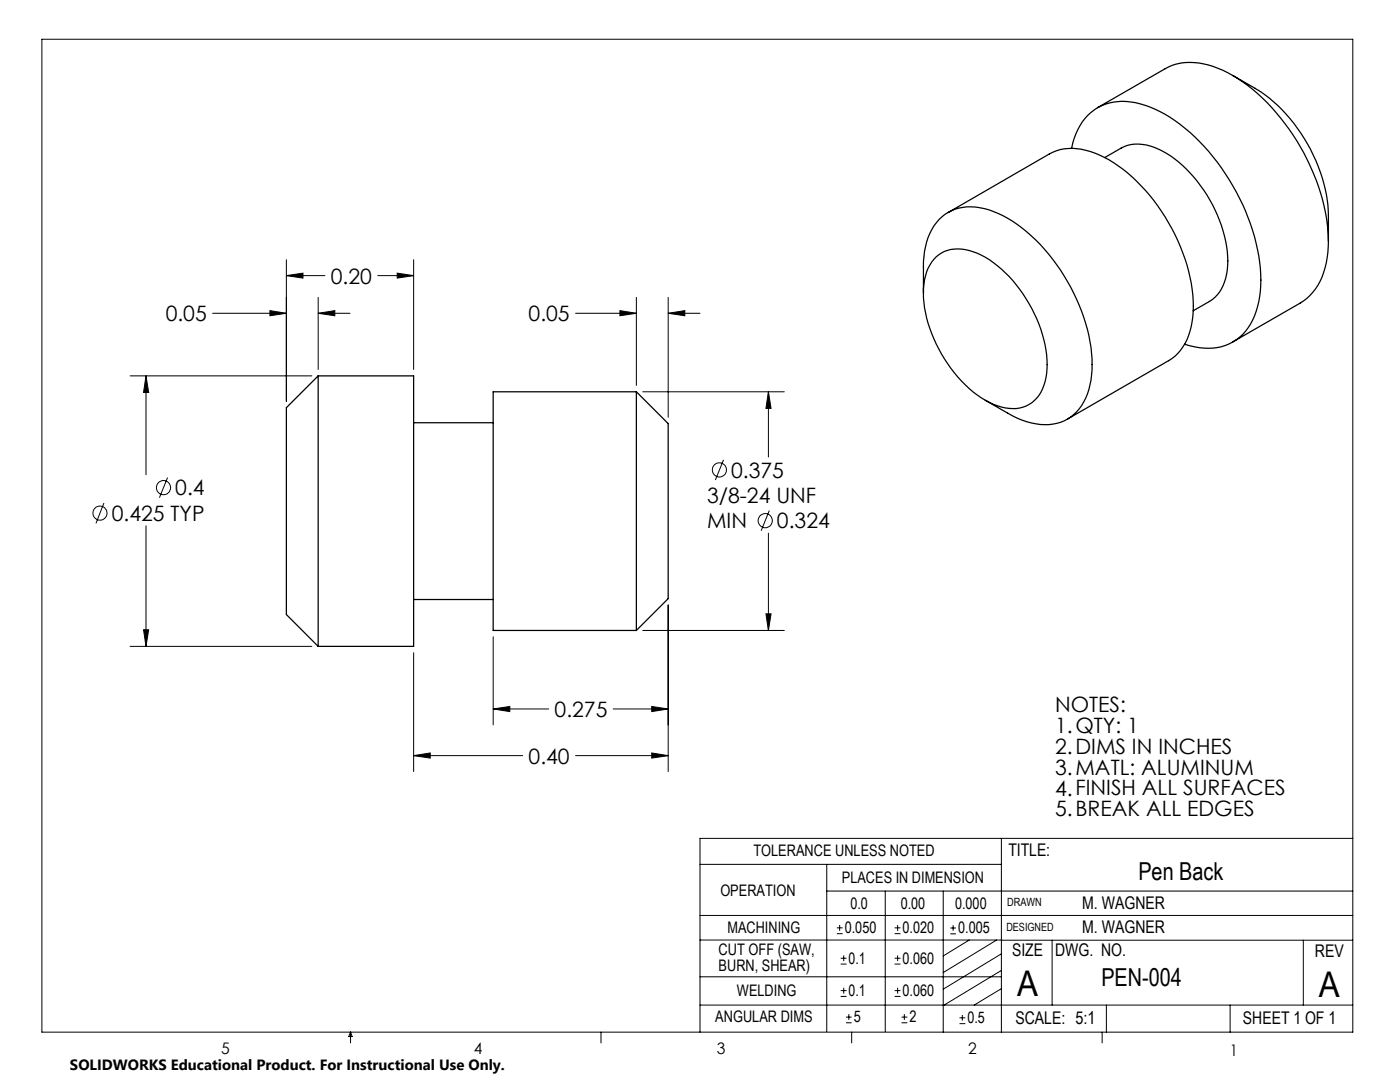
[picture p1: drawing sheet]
<svg xmlns="http://www.w3.org/2000/svg" width="279mm" height="216mm" viewBox="0 0 279 216" stroke-linecap="round" stroke-linejoin="round" font-family="sans-serif">
<g fill="none" stroke="#000" stroke-width=".2">
<path d="M8.4 7.8h261.6v198.2h-261.6zM57.1 51.8v28.3M57.1 55h7.7M57.1 55l3.4-.5v1zM63.5 59.3v14.4M75.4 55h7.1M79.3 54.5l3.2 .5-3.2 .5zM82.5 51.8v21.9M127 59.3v17.6M133.3 59.3v24M26 75h36.2M29.1 75v19.7"/>
<path d="M29.1 75l.6 3.3h-1.1zM42.4 62.5h14.7M53.9 62l3.2 .5-3.2 .5zM63.5 62.5h6.3M63.5 62.5l3.3-.5v1zM114.9 62.5h12.1M123.7 62l3.3 .5-3.3 .5zM128.3 78.2h28.2M133.3 62.5l3.4-.5v1zM133.3 62.5h6.4M153.4 78.2v13M153.4 78.2l.5 3.3h-1z"/>
<path d="M33.4 95.3l-1.6 4M144.4 91.8l-1.6 4M20.7 100.4l-1.5 4M29.1 104.9v24.1M153.4 106.4v19.4M153.5 101.9l-1.6 4M26 129h36.2M28.6 125.7h1.1l-.6 3.3zM82.5 130.2v23.8M98.4 127.1v17.5M128.3 125.8h28.2M133.3 120.7v33.3"/>
<path d="M152.9 122.5h1l-.5 3.3zM82.5 150.8l3.4-.6v1.1zM82.5 150.8h21.8M98.4 141.5l3.3-.5v1zM98.4 141.5h11.1M114.9 150.8h18.4M122.4 141.5h10.9M130.1 150.2l3.2 .6-3.2 .5zM130.1 141l3.2 .5-3.2 .5zM139.7 172.5h60.1M165 177.8h105M165 172.5v33.3"/>
<path d="M176.7 177.8v28M188.2 177.8v28.2M199.8 167.3v38.7M270 167.3h-130.3v38.7M139.7 182.7h130.3M139.7 187.6h60.2M139.7 194.9h60.1M167 186.3h1.2M167 185.1h1.2M167.6 184.6v1.1M167.8 198.8h1.1M167.8 197.7h1.1"/>
<path d="M167.8 192.4h1.1M167.8 191.2h1.1M168.4 190.6v1.2M168.4 197.1v1.2M178.5 198.8h1.2M178.5 197.7h1.2M178.5 192.4h1.2M178.5 191.2h1.2M178.5 186.3h1.2M178.5 185.1h1.2M179.1 184.6v1.1M179.1 190.6v1.2"/>
<path d="M179.1 197.1v1.2M189.7 185.2h1.1M189.7 186.3h1.1M190.2 184.6v1.1M193.4 187.6l-5.2 3.1M198.9 187.6l-10.7 6.5M199.8 187.6h70.2M199.8 197.3l-5.4 3.3M199.8 193.6l-11.6 7.1M199.8 190.3l-11.6 7.1M210 187.6v13M260.1 187.6v13"/>
<path d="M70 206v2.1M70 206l.3 .8h-.7zM119.9 206v2.1M139.7 200.6h130.3M168.8 204.1h1.2M168.8 203h1.2M169.4 202.4v1.1M170 206v2.1M179.9 204.1h1.2M179.9 203h1.2M180.5 202.4v1.1M191.5 204.3h1.2"/>
<path d="M191.5 203.1h1.2M192.1 202.5v1.2M220 206v2.1M220.8 200.6v5.4M245.5 200.6v5.4"/>
<circle cx="32.6" cy="97.3" r="1.41"/>
<circle cx="143.6" cy="93.8" r="1.42"/>
<circle cx="20" cy="102.4" r="1.41"/>
<circle cx="152.7" cy="103.9" r="1.41"/>
</g>
<path d="M29.1 75l.6 3.3h-1.1zM28.6 125.7h1.1l-.6 3.3zM53.9 62l3.2 .5-3.2 .5zM63.5 62.5l3.3-.5v1zM57.1 55l3.4-.5v1zM79.3 54.5l3.2 .5-3.2 .5zM130.1 150.2l3.2 .6-3.2 .5zM82.5 150.8l3.4-.6v1.1zM130.1 141l3.2 .5-3.2 .5zM98.4 141.5l3.3-.5v1zM133.3 62.5l3.4-.5v1zM123.7 62l3.3 .5-3.3 .5zM153.4 78.2l.5 3.3h-1zM152.9 122.5h1l-.5 3.3z" fill="#000"/>
<g fill="none" stroke="#000" stroke-width=".25">
<path d="M246 15.1l4.5 2.5a32.5 32.5 0 0 1 14.5 23.3l.1 7.2M213.9 29.6a10.8 10.8 0 0 1 7.4-9 15.1 15.1 0 0 1 11.3 2.2 41.1 41.1 0 0 1 16 19.3 32.4 32.4 0 0 1 2.6 18.1 11 11 0 0 1-6.7 8.7 12.8 12.8 0 0 1-8.1-.2M219 21.5l13.5-7.8a11.9 11.9 0 0 1 10.5-.1 32.3 32.3 0 0 1 13.4 11 41.4 41.4 0 0 1 8.7 23.5M220.5 31.4l3.2-1.8a8.4 8.4 0 0 1 8.3 .5 27.1 27.1 0 0 1 12.1 16 16 16 0 0 1 0 10.9l-.7 1.3-1.4 1.4-3.9 2.3M184.3 58.5a40.5 40.5 0 0 1 .2-8.3 10 10 0 0 1 6.1-8.5 13.1 13.1 0 0 1 10.5 1.9 37.3 37.3 0 0 1 15.6 21 23.1 23.1 0 0 1 .3 14 8.9 8.9 0 0 1-11.2 5.8l-1.9-.6a44.3 44.3 0 0 1-7.3-3.9M186.8 51.3a7.5 7.5 0 0 1 8.2-.8 24.5 24.5 0 0 1 11.4 12.1 20.7 20.7 0 0 1 2.2 13.6 6.6 6.6 0 0 1-8.8 5 20.2 20.2 0 0 1-10.7-8.6 24.3 24.3 0 0 1-4.7-15.9 8.4 8.4 0 0 1 2.4-5.4zM189.2 42.4l20.2-11.7a10.4 10.4 0 0 1 9.1-.1 29.6 29.6 0 0 1 13.3 11.6 33.7 33.7 0 0 1 6.3 21 11.4 11.4 0 0 1-4.2 8.3l-20.9 12.1M265.1 48.1a15.3 15.3 0 0 1-3.7 10.8l-1.9 1.6-13.5 7.7M63.5 75h19v54h-19M63.5 75v54M63.5 75l-6.4 6.4v41.2l6.4 6.4M127 78.2l6.3 6.3v35l-6.3 6.3"/>
<path d="M127 78.2v47.6M127 78.2h-28.6v47.6h28.6M82.5 84.3h15.9M82.5 119.6h15.9"/>
</g>
<g font-size="7.1">
<text x="203" y="198.7">A</text>
<text x="263.2" y="198.9">A</text>
</g>
<g font-size="4.9">
<text x="227.2" y="175.7">Pen Back</text>
<text x="219.8" y="196.7">PEN-004</text>
</g>
<g font-size="4.2">
<text x="66" y="56.6">0.20</text>
<text x="33.1" y="64.1">0.05</text>
<text x="105.5" y="64.1">0.05</text>
<text x="145.9" y="95.3">0.375</text>
<text x="35" y="98.8">0.4</text>
<text x="141.1" y="100.4">3/8-24 UNF</text>
<text x="22.3" y="103.9">0.425 TYP</text>
<text x="141.1" y="105.4">MIN</text>
<text x="155.1" y="105.4">0.324</text>
<text x="110.7" y="143.1">0.275</text>
<text x="210.6" y="142">NOTES:</text>
<text x="210.6" y="146.2">1.QTY: 1</text>
<text x="105.5" y="152.4">0.40</text>
<text x="210.6" y="150.4">2.DIMS IN INCHES</text>
<text x="210.6" y="154.6">3.MATL: ALUMINUM</text>
<text x="210.6" y="158.7">4.FINISH ALL SURFACES</text>
<text x="210.6" y="162.9">5.BREAK ALL EDGES</text>
</g>
<g font-size="3.5">
<text x="201.2" y="170.7">TITLE:</text>
<text x="216" y="181.4">M. WAGNER</text>
<text x="202" y="190.8">SIZE</text>
<text x="210.6" y="190.8">DWG. NO.</text>
<text x="216" y="186.2">M. WAGNER</text>
<text x="262.4" y="190.9">REV</text>
<text x="202.7" y="204.4">SCALE: 5:1</text>
<text x="248.1" y="204.4">SHEET 1 OF 1</text>
</g>
<g font-size="3.2">
<text x="150.4" y="170.8">TOLERANCE UNLESS NOTED</text>
<text x="143.8" y="178.9">OPERATION</text>
<text x="168" y="176.2">PLACES IN DIMENSION</text>
<text x="169.7" y="181.4">0.0</text>
<text x="179.8" y="181.4">0.00</text>
<text x="190.6" y="181.4">0.000</text>
<text x="143.4" y="190.5">CUT OFF (SAW,</text>
<text x="145.2" y="186.2">MACHINING</text>
<text x="168.6" y="186.2">0.050</text>
<text x="180.1" y="186.2">0.020</text>
<text x="191.2" y="186.2">0.005</text>
<text x="143.4" y="193.7">BURN, SHEAR)</text>
<text x="169.4" y="192.3">0.1</text>
<text x="180.1" y="192.3">0.060</text>
<text x="147.1" y="198.7">WELDING</text>
<text x="169.4" y="198.7">0.1</text>
<text x="180.1" y="198.7">0.060</text>
<text x="142.8" y="204">ANGULAR DIMS</text>
<text x="170.4" y="204">5</text>
<text x="181.5" y="204">2</text>
<text x="193.1" y="204.2">0.5</text>
<text x="44.2" y="210.4">5</text>
<text x="94.6" y="210.3">4</text>
<text x="143.1" y="210.4">3</text>
<text x="193.2" y="210.3">2</text>
<text x="245.4" y="210.6">1</text>
</g>
<text font-size="3" x="14" y="213.5">SOLIDWORKS Educational Product. For Instructional Use Only.</text>
<g font-size="2.3">
<text x="200.8" y="185.7">DESIGNED</text>
<text x="201" y="180.9">DRAWN</text>
</g>
</svg>
